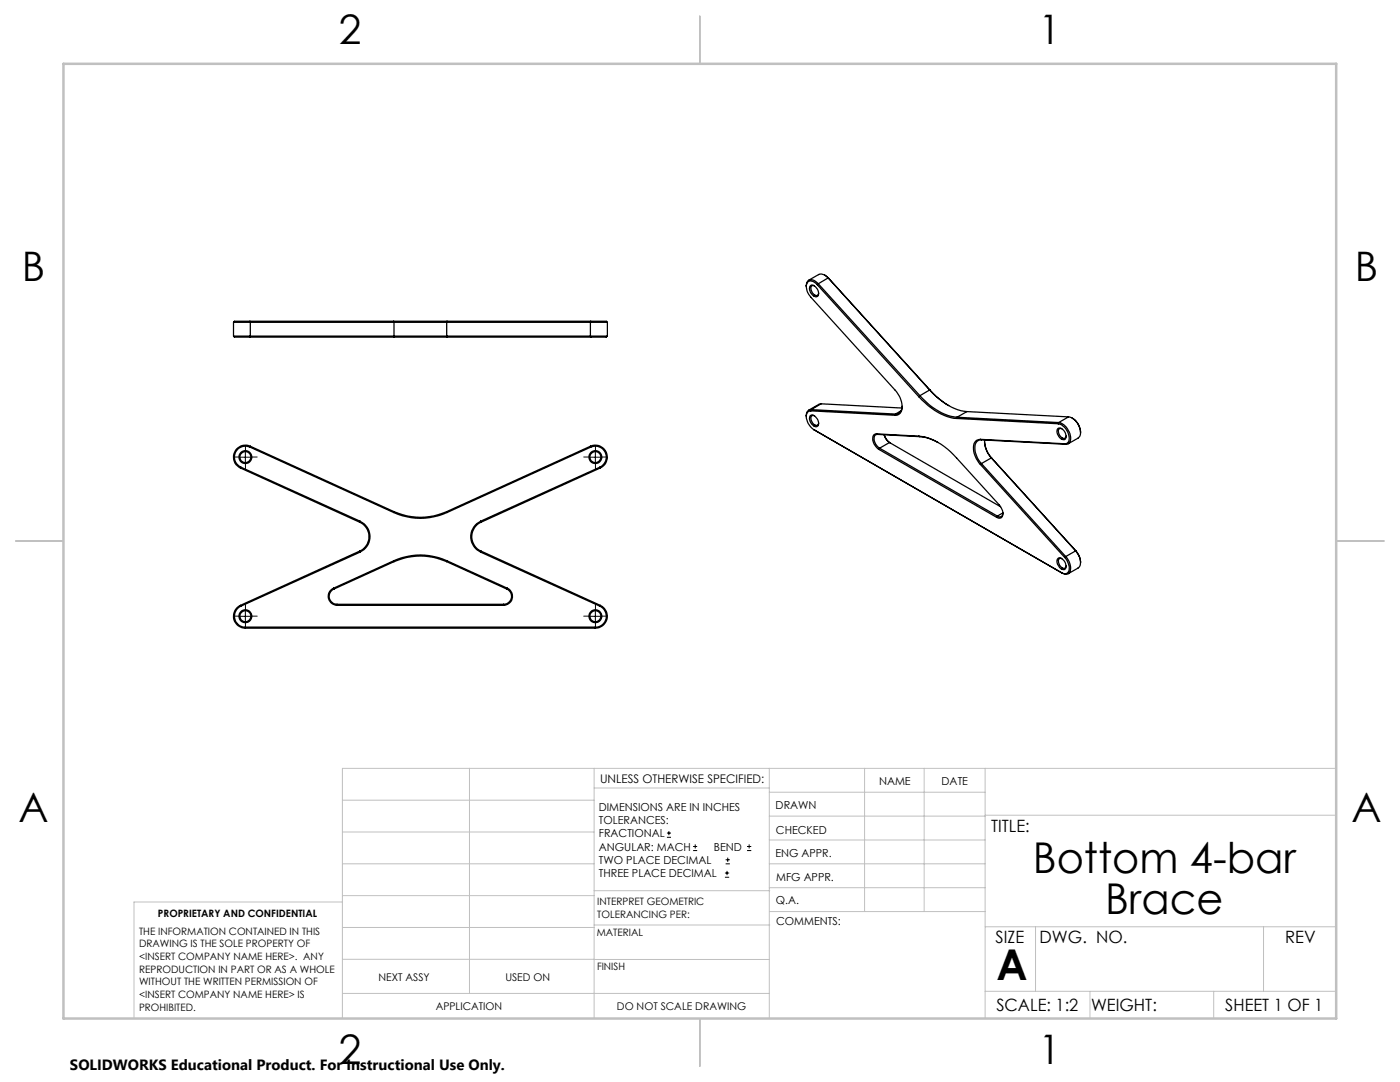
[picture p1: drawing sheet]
<svg xmlns="http://www.w3.org/2000/svg" width="279mm" height="216mm" viewBox="0 0 279 216" stroke-linecap="round" stroke-linejoin="round" font-family="sans-serif">
<g fill="none" stroke="#000" stroke-width=".2">
<path d="M47.7 91.2h2.5M49 90v2.5M117.6 91.2h2.5M118.8 90v2.5M47.7 123h2.5M49 121.7v2.5M117.6 123h2.5M118.8 121.7v2.5M133.1 167.1h.8M133.1 166.2h.8M133.5 165.8v.9M138.3 169.7h.8"/>
<path d="M138.3 168.9h.8M138.7 168.5v.8M144.7 175h.8M144.7 174.2h.8M144.8 172.4h.9M144.8 171.6h.9M145.1 173.8v.8M145.2 171.1v.9M149.1 169.7h.8M149.1 168.9h.8M149.5 168.5v.8"/>
</g>
<g fill="none" stroke="#000" stroke-width=".2" stroke-dasharray="15.2 1.3 1.3 1.3">
<path d="M47.7 91.2h-1.1M49 89.9v-1M49 92.4v1.1M50.2 91.2h1.1M117.6 91.2h-1.1M118.8 89.9v-1M118.8 92.4v1.1M120.1 91.2h1.1M47.7 122.9h-1.1M49 121.7v-1.1M49 124.2v1.1M50.2 122.9h1.1"/>
<path d="M117.6 122.9h-1.1M118.8 121.7v-1.1M118.8 124.2v1.1M120.1 122.9h1.1"/>
</g>
<g fill="none" stroke="#c0c0c0" stroke-width=".2">
<path d="M68.3 159.7h50.3M93.7 153.3v44.9M118.6 153.3v49.9M118.6 157.2h34.9M153.5 153.3v49.9M153.5 158.1h43.1M172.5 153.3v28.6M184.4 153.3v28.6M196.6 153.3v49.9M266.7 153.3h-198.4v49.9M68.3 178.7h50.3M68.3 172.4h50.3"/>
<path d="M68.3 166h50.3M68.3 180h-41.6v23.2M118.6 177.7h35M153.5 167.6h43.1M153.5 162.8h43.1M153.5 172.4h43.1M153.5 177.1h43.1M196.6 162.7h70.1M68.3 198.2h85.2M68.3 191.4l85.2 .1M68.3 185.1h50.3M118.6 184.6h35"/>
<path d="M153.6 181.9h43M196.6 197.8h70.1M196.6 184.9h70.1M206.7 184.9v12.9M217.5 197.8v5.4M242.2 197.8v5.4M252.2 184.9v12.9"/>
</g>
<path d="M139.7 3.2v9.5M3.1 107.9h9.6M266.7 107.9h9.5M139.7 203.2v9.6" fill="none" stroke="#c0c0c0" stroke-width=".25"/>
<path d="M12.7 12.7h254v190.5h-254z" fill="none" stroke="#c0c0c0" stroke-width=".5"/>
<g fill="none" stroke="#000" stroke-width=".25">
<path d="M161.8 56.9a1.53 1.53 0 0 1 1.6 1.7 .6 .6 0 0 1-.4 .6 .6 .6 0 0 1-.7-.2 1.44 1.44 0 0 1-.5-2.1zM162.5 57a.56 .56 0 0 0-.6 .2 .56 .56 0 0 0 0 .7 1.12 1.12 0 0 0 1.3 1l.2-.4M163.1 56.8a1.31 1.31 0 0 0-2-.4 2.8 2.8 0 0 0 .7 2.9l16.8 18.6a4.2 4.2 0 0 1 1.2 4.4l-.6 .5-.6 .1M163.1 56.8l20.3 22.4M163.3 56.6a1.49 1.49 0 0 0-2.1-.5l-.3 1M163.3 56.6l-.2 .2M163.3 56.6l20.3 22.4M164.6 54.9l.7 .6M165.3 55.5a1.71 1.71 0 0 0-1.9-.7l-2 1.1M165.3 55.5l-2 1.1M165.3 55.5l20.2 22.3M165.3 55.5h.1"/>
<path d="M165.3 55.5l20.3 22.4M46.6 67.1h3.4M46.6 64.3h3.4M46.6 67.1l.2 .2h3.1M46.6 64.3v2.8M49.9 64.1h-3.1l-.2 .2M49.9 64.1l.1 .2M49.9 64.1h28.7M49.9 67.3h28.7M50 64.3v2.8M50 67.1l-.1 .2M50 64.3h28.6"/>
<path d="M50 67.1h28.6M78.6 64.1h10.6M78.6 67.3h10.6M78.6 64.1v.2M78.6 67.1h10.5M78.6 64.3h10.5M78.6 64.3v2.8M78.6 67.1v.2M89.1 64.3h28.7M89.1 67.1h28.7M89.1 64.3v2.8M89.1 67.1l.1 .2"/>
<path d="M89.2 64.1l-.1 .2M89.2 64.1h28.7M89.2 67.3h28.7M117.8 64.3h3.4M117.8 67.1h3.4M117.8 64.3v2.8M117.8 67.1l.1 .2M117.9 64.1h1.8a1.99 1.99 0 0 1 1.5 .2M117.9 64.1l-.1 .2M121.2 67.1a1.99 1.99 0 0 1-1.5 .2h-1.8M121.2 64.3v2.8M183.4 79.2a12 12 0 0 0 7.5 4.3"/>
<path d="M183.6 79a11.8 11.8 0 0 0 7.4 4.3M183.6 79l-.2 .2M185.5 77.8a12 12 0 0 0 7.5 4.3M185.5 77.8l-1.9 1.2M185.5 77.8l.1 .1M185.6 77.9l1.9 1.7 1.8 1.3M48 93.4l23.8 10.8M48 93.2l23.9 10.8M48 93.2v.2M49.9 89.2a2.19 2.19 0 0 0-2.9 1.1 2.19 2.19 0 0 0 1 2.9M49.9 89.2l28.7 13.1M50 89a2.38 2.38 0 0 0-3.2 1.2 2.38 2.38 0 0 0 1.2 3.2"/>
<path d="M50 89l-.1 .2M50 89l28.6 13.1M117.8 89a2.38 2.38 0 0 1 3.2 1.2 2.38 2.38 0 0 1-1.2 3.2M117.8 89l.1 .2M117.8 89l-28.7 13.1M117.9 89.2a2.19 2.19 0 0 1 2.9 1.1 2.19 2.19 0 0 1-1.1 2.9M117.9 89.2l-28.7 13.1M119.7 93.2l-23.8 10.8M119.7 93.2l.1 .2M119.8 93.4l-23.8 10.8M161.7 82.9a.99 .99 0 0 1 1.4 .7 .95 .95 0 0 1-.3 1.6 1.67 1.67 0 0 1-1.1-2.3zM161.8 82a1.07 1.07 0 0 0-.9 1.5 3.7 3.7 0 0 0 1.6 2.3"/>
<path d="M161.8 82l16.8 .9M161.9 81.7a1.04 1.04 0 0 0-1 1.4M161.9 81.7l16.8 .9M161.9 81.7l-.1 .3M162.5 85.8l49.5 28.6M162.5 85.8h.1M162.5 83a.56 .56 0 0 0-.6 .2 .56 .56 0 0 0 0 .7 1.07 1.07 0 0 0 1.3 .9l.2-.4M163.9 80.6l-.5 .1-2 1.1M163.9 80.6l-2 1.1M163.9 80.6l16.1 .8M174.9 86.6a.95 .95 0 0 0-.7 1.3l.4 .9 .8 .9M174.9 86.6l8.5 .4"/>
<path d="M174.9 86.6l.2 .1M175.1 86.7a.9 .9 0 0 0-.6 1.4l.4 .8 .6 .5M175.1 86.7l8.5 .4M175.4 89.7l23.5 13.5M175.5 89.4l-.1 .3M175.5 89.4l23.5 13.6M177.5 88.3l-.8-.8-.2-.8 .3 .8 .9 .9M177.5 88.3l-2 1.1M177.5 88.3l22.2 12.8M178.7 82.6l-.1 .3M179.8 82l-1.1 .6M180.1 81.1a1.37 1.37 0 0 1-1.4 1.5"/>
<path d="M183.4 87a11.8 11.8 0 0 1 7.5 4.4l8.5 9.4a1.87 1.87 0 0 1 .3 2.6l-.8-.2M183.4 87l.2 .1M183.6 87.1l1.8 .4 1.8 .8M190.9 83.5l20.3 1.1M191 83.3l-.1 .2M191 83.3l20.3 1M193 82.1l-2 1.2M193 82.1l20.3 1.1M195.7 87.7a1.49 1.49 0 0 0-1.4 1.9 5.5 5.5 0 0 0 1.4 3.1M195.7 87.7l16.8 .8M195.7 92.7l16.8 18.5M195.7 87.7l.2 .1"/>
<path d="M195.9 87.8a1.54 1.54 0 0 0-1.3 2.1l.5 1.6 .8 1M195.9 87.8l16.8 .9M195.9 92.5l16.8 18.6M195.9 92.5l-.2 .2M196.5 88.2a5.7 5.7 0 0 0 1.4 3.2M196.5 87.8a4.6 4.6 0 0 0 1.3 3.6M197.8 91.4l-1.9 1.1M197.8 91.4l16.9 18.5M197.8 91.4h.1M197.9 91.4l16.8 18.5M211.1 85.5a1.21 1.21 0 0 1 1.6 1.2 .65 .65 0 0 1-.1 .9 .65 .65 0 0 1-.9-.1 1.59 1.59 0 0 1-.6-2zM211.2 84.6a2.99 2.99 0 0 1 2 3.6l-.3 .3h-.4"/>
<path d="M211.3 84.3a3.2 3.2 0 0 1 2.2 4l-.4 .3-.4 .1M211.3 84.3l-.1 .3M211.9 85.5a.56 .56 0 0 0-.7 .2 .56 .56 0 0 0 .1 .7 1.12 1.12 0 0 0 1.3 1l.2-.4M212.5 88.5l.2 .2M213.3 83.2a3.2 3.2 0 0 1 2.2 3.8l-.3 .4-2 1.1M213.3 83.2l-2 1.1M214 83.4a3.4 3.4 0 0 1 1.7 2.9M66.6 117.4a1.79 1.79 0 0 0-1.1 2 1.79 1.79 0 0 0 1.8 1.4M66.6 117.4v.1M66.6 117.5a1.58 1.58 0 0 0-.9 1.8 1.58 1.58 0 0 0 1.6 1.3M71.8 104.2a3.2 3.2 0 0 1 1.8 2.9 3.2 3.2 0 0 1-1.8 2.9M71.8 110l.1 .2"/>
<path d="M71.8 110l-23.8 10.8M71.9 104a3.4 3.4 0 0 1 1.9 3.1 3.4 3.4 0 0 1-1.9 3.1M71.9 110.2l-23.9 10.8M71.9 104l-.1 .2M78.6 102.3a12.8 12.8 0 0 0 10.6 0M78.6 111.9a12.8 12.8 0 0 1 10.6 0M78.6 111.9l-12 5.5M78.6 111.9v.2M78.6 102.1a12.8 12.8 0 0 0 10.5 0M78.6 112.1a12.8 12.8 0 0 1 10.5 0M78.6 102.1v.2M78.6 112.1l-12 5.4"/>
<path d="M89.1 102.1l.1 .2M89.1 112.1l12 5.4M89.2 111.9l12 5.5M89.2 111.9l-.1 .2M95.9 104a3.4 3.4 0 0 0-2 3.1 3.4 3.4 0 0 0 2 3.1M95.9 110.2l23.8 10.8M95.9 104l.1 .2M96 104.2a3.2 3.2 0 0 0-1.9 2.9 3.2 3.2 0 0 0 1.9 2.9M96 110l-.1 .2M96 110l23.8 10.8M101.1 117.5a1.58 1.58 0 0 1 1 1.8 1.58 1.58 0 0 1-1.6 1.3M101.2 117.4a1.8 1.8 0 0 1 1 2 1.8 1.8 0 0 1-1.7 1.4"/>
<path d="M101.2 117.4l-.1 .1M199 103l-.1 .2M200.2 102.4a.67 .67 0 0 1-.4 .7 .67 .67 0 0 1-.8-.1M200.2 102.3l-1.2 .7M211.2 111.4a1.51 1.51 0 0 1 1.3 2.2 1.35 1.35 0 0 1-1.5-1.3v-.7zM211.9 111.5a.56 .56 0 0 0-.7 .2 .56 .56 0 0 0 .1 .7 1.12 1.12 0 0 0 1.3 .9l.2-.4M212.5 111.2a2.62 2.62 0 0 1 .6 3l-.5 .3-.8-.2 .2 .1M212.7 111.1a2.86 2.86 0 0 1 .7 3.2l-.6 .3-.8-.2M212.7 111.1l-.2 .1M214.7 109.9a2.86 2.86 0 0 1 .6 3.3l-2.1 1.3M214.7 109.9l-2 1.2M214.7 109.9h.1"/>
<path d="M214.7 109.9a3.5 3.5 0 0 1 1 2.4M48 120.8a2.38 2.38 0 0 0-1.4 2.7 2.38 2.38 0 0 0 2.4 1.8M48 120.8v.2M48 121a2.19 2.19 0 0 0-1.2 2.4 2.19 2.19 0 0 0 2.2 1.7M49 125.1h69.8M49 125.1v.2M49 125.3h69.8M67.3 120.8h33.2M67.3 120.6v.2M67.3 120.6h33.2M100.5 120.6v.2M118.8 125.1v.2"/>
<path d="M119.7 121a2.18 2.18 0 0 1 1.3 2.4 2.18 2.18 0 0 1-2.2 1.7M119.8 120.8a2.38 2.38 0 0 1 1.3 2.7 2.38 2.38 0 0 1-2.3 1.8M119.8 120.8l-.1 .2"/>
<circle cx="49" cy="91.2" r="1.29"/>
<circle cx="49" cy="91.2" r="1.09"/>
<circle cx="118.8" cy="91.2" r="1.29"/>
<circle cx="118.8" cy="91.2" r="1.09"/>
<circle cx="49" cy="123" r="1.29"/>
<circle cx="49" cy="122.9" r="1.09"/>
<circle cx="118.8" cy="123" r="1.29"/>
<circle cx="118.8" cy="122.9" r="1.09"/>
</g>
<g font-size="8.5">
<text x="206.1" y="174.2">Bottom 4-bar</text>
<text x="220.6" y="182.3">Brace</text>
<text x="198.9" y="195.5">A</text>
</g>
<g font-size="8.1">
<text x="67.6" y="8.9">2</text>
<text x="207.3" y="8.9">1</text>
<text x="4.4" y="56.2">B</text>
<text x="270.4" y="56.2">B</text>
<text x="3.7" y="164.1">A</text>
<text x="269.7" y="164.1">A</text>
<text x="67.6" y="212.4">2</text>
<text x="207.3" y="212.4">1</text>
</g>
<g font-size="3.4">
<text x="197.8" y="166">TITLE:</text>
<text x="198.7" y="188.1">SIZE</text>
<text x="207.5" y="188.1">DWG. NO.</text>
<text x="256.5" y="188.2">REV</text>
<text x="198.8" y="201.7">SCALE: 1:2</text>
<text x="217.7" y="201.8">WEIGHT:</text>
<text x="244.5" y="201.7">SHEET 1 OF 1</text>
</g>
<text font-size="3" x="14" y="213.5">SOLIDWORKS Educational Product. For Instructional Use Only.</text>
<text font-size="2.4" x="119.8" y="156.2">UNLESS OTHERWISE SPECIFIED:</text>
<g font-size="2.2">
<text x="119.5" y="161.8">DIMENSIONS ARE IN INCHES</text>
<text x="154.8" y="161.4">DRAWN</text>
<text x="175.4" y="156.6">NAME</text>
<text x="187.9" y="156.7">DATE</text>
<text x="119.5" y="164.4">TOLERANCES:</text>
<text x="119.5" y="167.1">FRACTIONAL</text>
<text x="154.9" y="166.3">CHECKED</text>
<text x="119.5" y="169.7">ANGULAR: MACH</text>
<text x="119.5" y="172.4">TWO PLACE DECIMAL</text>
<text x="142.5" y="169.7">BEND</text>
<text x="154.8" y="171">ENG APPR.</text>
<text x="119.5" y="175">THREE PLACE DECIMAL</text>
<text x="154.9" y="175.7">MFG APPR.</text>
<text x="154.9" y="180.4">Q.A.</text>
<text x="154.9" y="184.6">COMMENTS:</text>
</g>
<g font-size="2.1">
<text x="75.5" y="195.7">NEXT ASSY</text>
<text x="100.9" y="195.7">USED ON</text>
<text x="86.9" y="201.5">APPLICATION</text>
<text x="123.1" y="201.6">DO NOT SCALE DRAWING</text>
</g>
<g font-size="2">
<text x="31.5" y="182.9">PROPRIETARY AND CONFIDENTIAL</text>
<text x="119.2" y="180.6">INTERPRET GEOMETRIC</text>
<text x="119.2" y="183.1">TOLERANCING PER:</text>
<text x="27.8" y="186.5">THE INFORMATION CONTAINED IN THIS</text>
<text x="27.8" y="189">DRAWING IS THE SOLE PROPERTY OF</text>
<text x="27.8" y="191.6">&lt;INSERT COMPANY NAME HERE&gt;. ANY</text>
<text x="119.1" y="186.7">MATERIAL</text>
<text x="27.8" y="194.1">REPRODUCTION IN PART OR AS A WHOLE</text>
<text x="27.8" y="196.6">WITHOUT THE WRITTEN PERMISSION OF</text>
<text x="119.1" y="193.5">FINISH</text>
<text x="27.8" y="199.1">&lt;INSERT COMPANY NAME HERE&gt; IS</text>
<text x="27.8" y="201.7">PROHIBITED.</text>
</g>
</svg>
